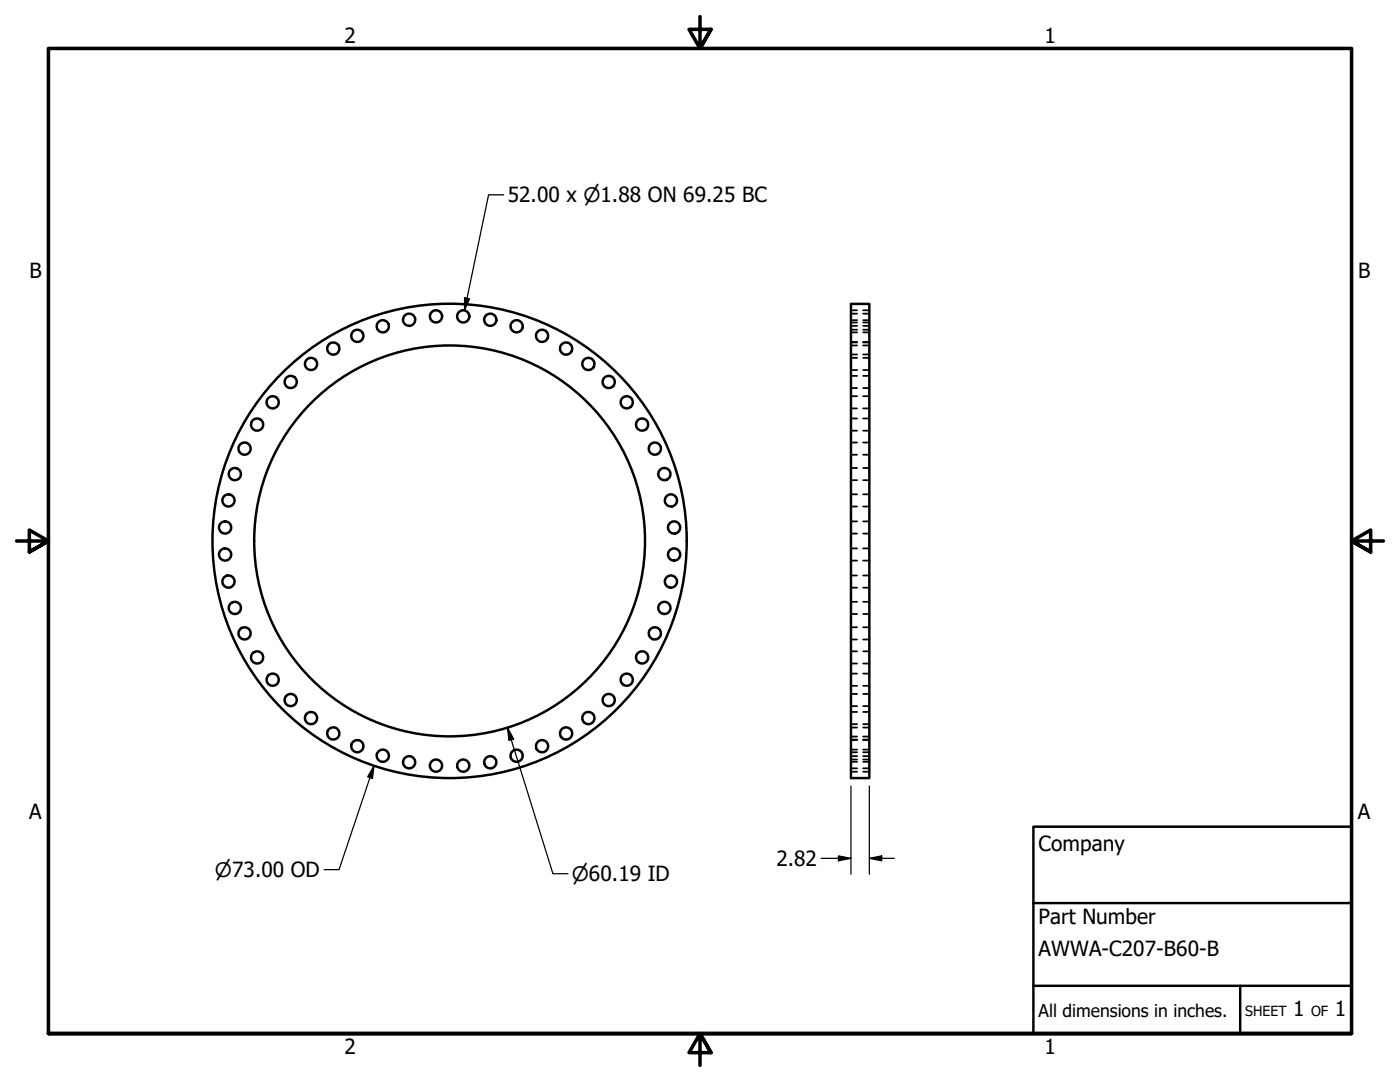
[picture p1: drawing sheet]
<svg xmlns="http://www.w3.org/2000/svg" width="279mm" height="216mm" viewBox="0 0 279 216" stroke-linecap="round" stroke-linejoin="round" font-family="sans-serif">
<!-- layer: Visible (ANSI) -->
<g fill="none" stroke="#000" stroke-width=".49">
<path d="M169.8 60.6h3.7v94.7h-3.7z"/>
<circle cx="58" cy="76.2" r="1.22"/>
<circle cx="62.1" cy="72.6" r="1.22"/>
<circle cx="66.5" cy="69.6" r="1.22"/>
<circle cx="71.3" cy="67" r="1.22"/>
<circle cx="76.4" cy="65.1" r="1.22"/>
<circle cx="81.7" cy="63.8" r="1.22"/>
<circle cx="87" cy="63.1" r="1.22"/>
<circle cx="92.4" cy="63.1" r="1.22"/>
<circle cx="97.8" cy="63.8" r="1.22"/>
<circle cx="103.1" cy="65.1" r="1.22"/>
<circle cx="108.2" cy="67" r="1.22"/>
<circle cx="113" cy="69.5" r="1.22"/>
<circle cx="117.4" cy="72.6" r="1.22"/>
<circle cx="121.5" cy="76.2" r="1.22"/>
<circle cx="45.6" cy="99.9" r="1.22"/>
<circle cx="46.9" cy="94.6" r="1.22"/>
<circle cx="48.8" cy="89.5" r="1.22"/>
<circle cx="51.3" cy="84.7" r="1.22"/>
<circle cx="54.4" cy="80.3" r="1.22"/>
<circle cx="125.1" cy="80.3" r="1.22"/>
<circle cx="128.1" cy="84.7" r="1.22"/>
<circle cx="130.7" cy="89.5" r="1.22"/>
<circle cx="132.6" cy="94.6" r="1.22"/>
<circle cx="133.9" cy="99.9" r="1.22"/>
<circle cx="44.9" cy="105.3" r="1.22"/>
<circle cx="44.9" cy="110.6" r="1.22"/>
<circle cx="45.6" cy="116" r="1.22"/>
<circle cx="89.7" cy="107.9" r="47.3"/>
<circle cx="89.7" cy="107.9" r="39"/>
<circle cx="133.9" cy="116" r="1.22"/>
<circle cx="134.5" cy="105.3" r="1.22"/>
<circle cx="134.5" cy="110.6" r="1.22"/>
<circle cx="46.9" cy="121.3" r="1.22"/>
<circle cx="48.8" cy="126.4" r="1.22"/>
<circle cx="51.3" cy="131.2" r="1.22"/>
<circle cx="54.4" cy="135.6" r="1.22"/>
<circle cx="58" cy="139.7" r="1.22"/>
<circle cx="121.5" cy="139.7" r="1.22"/>
<circle cx="125.1" cy="135.6" r="1.22"/>
<circle cx="128.1" cy="131.2" r="1.22"/>
<circle cx="130.7" cy="126.4" r="1.22"/>
<circle cx="132.6" cy="121.3" r="1.22"/>
<circle cx="62.1" cy="143.3" r="1.22"/>
<circle cx="66.5" cy="146.4" r="1.22"/>
<circle cx="71.3" cy="148.9" r="1.22"/>
<circle cx="76.4" cy="150.8" r="1.22"/>
<circle cx="81.7" cy="152.1" r="1.22"/>
<circle cx="87" cy="152.8" r="1.22"/>
<circle cx="92.4" cy="152.8" r="1.22"/>
<circle cx="97.8" cy="152.1" r="1.22"/>
<circle cx="103.1" cy="150.8" r="1.22"/>
<circle cx="108.2" cy="148.9" r="1.22"/>
<circle cx="113" cy="146.3" r="1.22"/>
<circle cx="117.4" cy="143.3" r="1.22"/>
</g>
<!-- layer: Hidden (ANSI) -->
<g fill="none" stroke="#000" stroke-width=".35">
<path d="M169.8 68.9h1.3M169.8 65h1.3M169.8 62.6h1.3M169.8 66.3h1.3M169.8 63.9h1.3M169.8 68.2h1.3M169.8 65.8h1.3M169.8 70.7h1.3M169.8 68.3h1.3M169.8 73.8h1.3M169.8 71.4h1.3M169.8 77.4h1.3"/>
<path d="M169.8 75h1.3M169.8 79.1h1.3M169.8 64.3h1.3M169.8 61.9h1.3M172.3 68.9h1.2M172.3 65h1.2M172.3 62.6h1.2M172.3 66.3h1.2M172.3 63.9h1.2M172.3 68.2h1.2M172.3 65.8h1.2M172.3 70.7h1.2"/>
<path d="M172.3 68.3h1.2M172.3 73.8h1.2M172.3 71.4h1.2M172.3 77.4h1.2M172.3 75h1.2M172.3 79.1h1.2M172.3 64.3h1.2M172.3 61.9h1.2M169.8 81.5h1.3M169.8 85.9h1.3M169.8 83.5h1.3M169.8 90.7h1.3"/>
<path d="M169.8 88.3h1.3M169.8 95.8h1.3M169.8 93.4h1.3M169.8 98.6h1.3M172.3 81.5h1.2M172.3 85.9h1.2M172.3 83.5h1.2M172.3 90.7h1.2M172.3 88.3h1.2M172.3 95.8h1.2M172.3 93.4h1.2M172.3 98.6h1.2"/>
<path d="M169.8 101.1h1.3M169.8 106.5h1.3M169.8 104h1.3M169.8 111.9h1.3M169.8 109.4h1.3M169.8 117.3h1.3M169.8 114.8h1.3M172.3 101.1h1.2M172.3 106.5h1.2M172.3 104h1.2M172.3 111.9h1.2M172.3 109.4h1.2"/>
<path d="M172.3 117.3h1.2M172.3 114.8h1.2M169.8 122.5h1.3M169.8 120.1h1.3M169.8 127.6h1.3M169.8 125.2h1.3M169.8 132.4h1.3M169.8 130h1.3M169.8 136.8h1.3M169.8 134.4h1.3M169.8 138.5h1.3M172.3 122.5h1.2"/>
<path d="M172.3 120.1h1.2M172.3 127.6h1.2M172.3 125.2h1.2M172.3 132.4h1.2M172.3 130h1.2M172.3 136.8h1.2M172.3 134.4h1.2M172.3 138.5h1.2M169.8 147h1.3M169.8 140.9h1.3M169.8 144.5h1.3M169.8 142.1h1.3"/>
<path d="M169.8 147.6h1.3M169.8 145.2h1.3M169.8 150.1h1.3M169.8 147.7h1.3M169.8 152h1.3M169.8 149.6h1.3M169.8 153.3h1.3M169.8 150.9h1.3M169.8 154h1.3M169.8 151.6h1.3M172.3 147h1.2M172.3 140.9h1.2"/>
<path d="M172.3 144.5h1.2M172.3 142.1h1.2M172.3 147.6h1.2M172.3 145.2h1.2M172.3 150.1h1.2M172.3 147.7h1.2M172.3 152h1.2M172.3 149.6h1.2M172.3 153.3h1.2M172.3 150.9h1.2M172.3 154h1.2M172.3 151.6h1.2"/>
</g>
<!-- layer: Border (ANSI) -->
<path d="M139.7 3.3v6.4l-2.2-3.8h4.4l-2.2 3.8 2.2-3.8M3.3 107.9h6.4l-3.8-2.1v4.3l3.8-2.2-3.8 2.2M276.1 107.9h-6.4l3.8-2.1v4.3l-3.8-2.2 3.8 2.2M9.7 206.2v-196.5h260v196.5h-260h260M141.9 210l-2.2-3.8 2.2 3.8h-4.4l2.2-3.8v6.4" fill="none" stroke="#000" stroke-width=".71"/>
<!-- layer: Title (ANSI) -->
<path d="M206.2 165h63.5v41.2h-63.5zM206.2 196.7h63.5M206.2 180.2h63.5M247.5 196.7v9.5" fill="none" stroke="#000" stroke-width=".49"/>
<!-- layer: Dimension (ANSI) -->
<path d="M100.5 38.9h-3l-4.8 23M92.7 59.4l1 .2-1 2.3zM74.6 152.8l-.3 2.5-.9-.3zM74.6 152.8l-6.9 20.7h-3M101.3 145.2l1.2 2.3-.9 .2zM101.3 145.2l9 29.1h3M169.8 156.8v17.6M173.5 156.8v17.6M163.9 171.3h5.9M167.3 170.8l2.5 .5-2.5 .5zM173.5 171.3l2.5-.5v1zM173.5 171.3h5" fill="none" stroke="#000" stroke-width=".25"/>
<g fill="#000">
<path d="M92.7 59.4l1 .2-1 2.3z" fill-rule="evenodd"/>
<path d="M74.6 152.8l-.3 2.5-.9-.3z" fill-rule="evenodd"/>
<path d="M101.3 145.2l1.2 2.3-.9 .2z" fill-rule="evenodd"/>
<path d="M167.3 170.8l2.5 .5-2.5 .5z" fill-rule="evenodd"/>
<path d="M173.5 171.3l2.5-.5v1z" fill-rule="evenodd"/>
</g>
<g font-size="4.2">
<text x="68.7" y="8.6">2</text>
<text x="208.4" y="8.6">1</text>
<text x="101.3" y="40.4">52.00 x ⌀1.88 ON 69.25 BC</text>
<text x="5.9" y="55.5">B</text>
<text x="271" y="55.5">B</text>
<text x="5.8" y="163.4">A</text>
<text x="271" y="163.4">A</text>
<text x="154.9" y="172.8">2.82</text>
<text x="207.3" y="169.8">Company</text>
<text x="207.3" y="184.4">Part Number</text>
<text x="207.3" y="190.7">AWWA-C207-B60-B</text>
<text x="258.1" y="202.8">1</text>
<text x="266.4" y="202.8">1</text>
<text x="68.7" y="210.3">2</text>
<text x="208.4" y="210.3">1</text>
</g>
<g font-size="4">
<text x="42.9" y="175">⌀73.00 OD</text>
<text x="114.1" y="175.8">⌀60.19 ID</text>
</g>
<text font-size="3.5" x="207.3" y="202.9">All dimensions in inches.</text>
<g font-size="2.8">
<text x="248.5" y="202.8">SHEET</text>
<text x="261.7" y="202.8">OF</text>
</g>
</svg>
